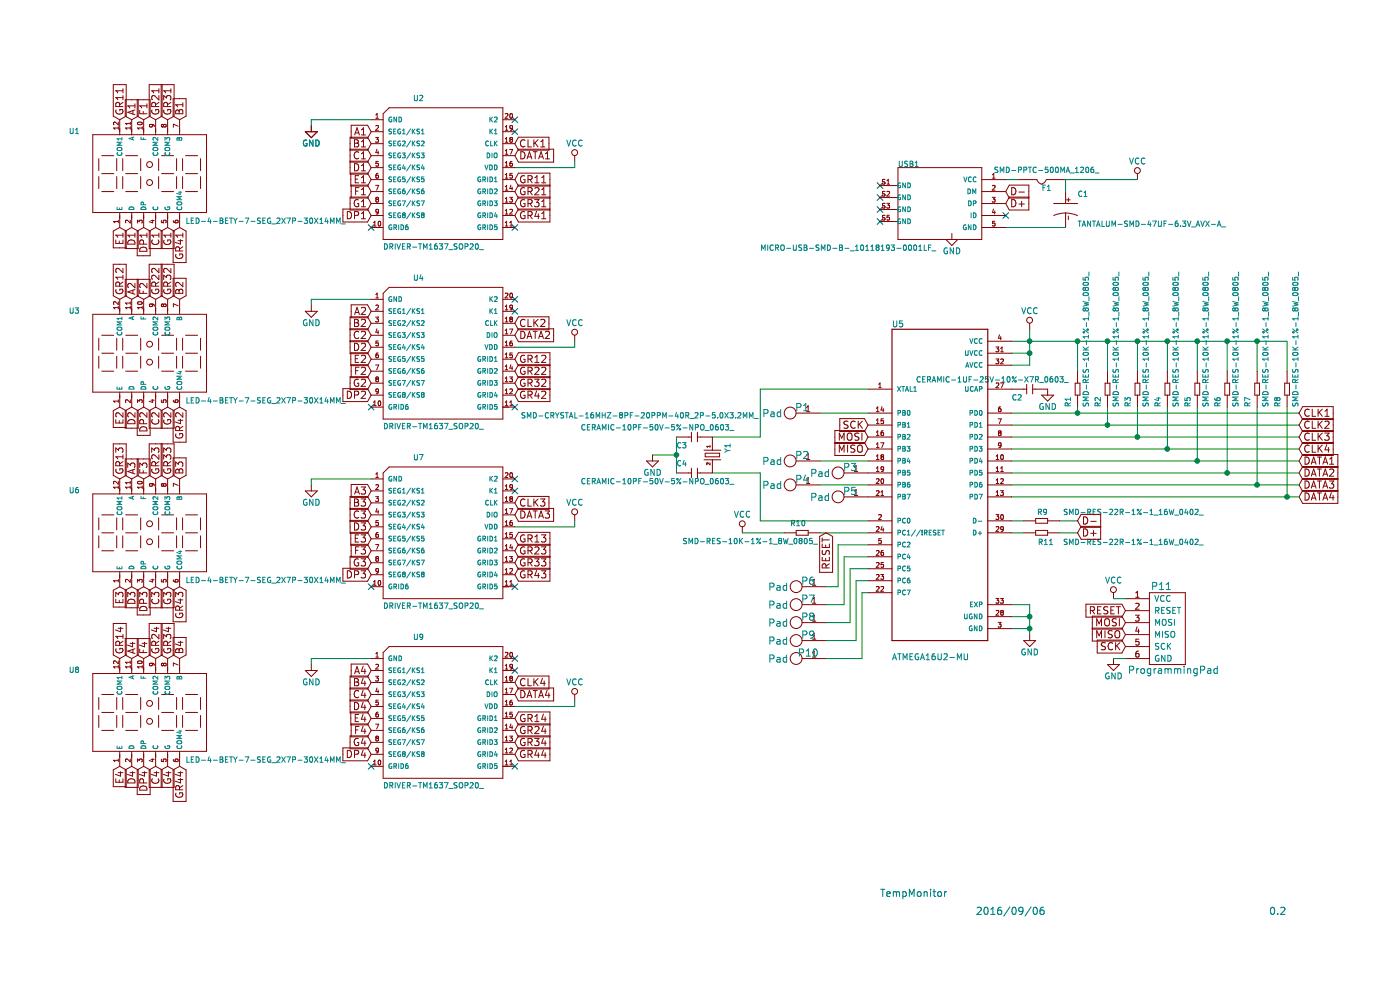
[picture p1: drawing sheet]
EESchema Schematic File Version 2
LIBS:power
LIBS:device
LIBS:transistors
LIBS:conn
LIBS:linear
LIBS:regul
LIBS:74xx
LIBS:cmos4000
LIBS:adc-dac
LIBS:memory
LIBS:xilinx
LIBS:microcontrollers
LIBS:dsp
LIBS:microchip
LIBS:analog_switches
LIBS:motorola
LIBS:texas
LIBS:intel
LIBS:audio
LIBS:interface
LIBS:digital-audio
LIBS:philips
LIBS:display
LIBS:cypress
LIBS:siliconi
LIBS:opto
LIBS:atmel
LIBS:contrib
LIBS:valves
LIBS:74xgxx
LIBS:ac-dc
LIBS:actel
LIBS:Altera
LIBS:analog_devices
LIBS:brooktre
LIBS:cmos_ieee
LIBS:dc-dc
LIBS:diode
LIBS:elec-unifil
LIBS:ESD_Protection
LIBS:ftdi
LIBS:gennum
LIBS:graphic
LIBS:hc11
LIBS:ir
LIBS:Lattice
LIBS:logo
LIBS:maxim
LIBS:microchip_dspic33dsc
LIBS:microchip_pic10mcu
LIBS:microchip_pic12mcu
LIBS:microchip_pic16mcu
LIBS:microchip_pic18mcu
LIBS:microchip_pic32mcu
LIBS:motor_drivers
LIBS:msp430
LIBS:nordicsemi
LIBS:nxp_armmcu
LIBS:onsemi
LIBS:Oscillators
LIBS:Power_Management
LIBS:powerint
LIBS:pspice
LIBS:references
LIBS:relays
LIBS:rfcom
LIBS:sensors
LIBS:silabs
LIBS:stm8
LIBS:stm32
LIBS:supertex
LIBS:switches
LIBS:transf
LIBS:ttl_ieee
LIBS:video
LIBS:Xicor
LIBS:Zilog
LIBS:Tempmonitor-cache
EELAYER 25 0
EELAYER END
$Descr A4 11693 8268
encoding utf-8
Sheet 1 1
Title ""
Date ""
Rev ""
Comp ""
Comment1 ""
Comment2 ""
Comment3 ""
Comment4 ""
$EndDescr
Text Notes 7350 7500 0    60   ~ 0
TempMonitor
Text Notes 8150 7650 0    60   ~ 0
2016/09/06
Text Notes 10600 7650 0    60   ~ 0
0.2
$Comp
L DRIVER-TM1637_SOP20_ U2
U 1 1
P 3700 1500
F 0 "U2" H 3450 2150 45  0000 L BNN
F 1 "DRIVER-TM1637_SOP20_" H 3200 910 45  0000 L BNN
F 2 "Seeed-IC-2016:SOP20-1.27-12.7X7.65MM" H 3730 1650 20  0001 C CNN
F 3 "" H 3700 1500 60  0000 C CNN
	1    3700 1500
	1    0    0    -1  
$EndComp
$Comp
L MICRO-USB-SMD-B-_10118193-0001LF_ USB1
U 1 1
P 7850 1700
F 0 "USB1" H 7500 2000 45  0000 L BNN
F 1 "MICRO-USB-SMD-B-_10118193-0001LF_" H 6350 1300 45  0000 L BNN
F 2 "Seeed-Connector -2016:MICRO-USB5+6P-SMD-0.65-B" H 7880 1850 20  0001 C CNN
F 3 "" H 7850 1700 60  0000 C CNN
	1    7850 1700
	1    0    0    -1  
$EndComp
$Comp
L SMD-PPTC-500MA_1206_ F1
U 1 1
P 8700 1500
F 0 "F1" H 8700 1400 45  0000 L BNN
F 1 "SMD-PPTC-500MA_1206_" H 8300 1550 45  0000 L BNN
F 2 "Seeed-Fuse-2016:F1206" H 8730 1650 20  0001 C CNN
F 3 "" H 8700 1500 60  0000 C CNN
	1    8700 1500
	1    0    0    -1  
$EndComp
$Comp
L TANTALUM-SMD-47UF-6.3V_AVX-A_ C1
U 1 1
P 8900 1750
F 0 "C1" V 8800 1850 45  0000 L BNN
F 1 "TANTALUM-SMD-47UF-6.3V_AVX-A_" V 9050 1850 45  0000 L BNN
F 2 "Seeed-Capacitor-2016:AVX-A" H 8930 1900 20  0001 C CNN
F 3 "" H 8900 1750 60  0000 C CNN
	1    8900 1750
	0    1    1    0   
$EndComp
$Comp
L SMD-RES-22R-1%-1_16W_0402_ R9
U 1 1
P 8700 4350
F 0 "R9" H 8650 4250 45  0000 L BNN
F 1 "SMD-RES-22R-1%-1_16W_0402_" H 7350 4250 45  0000 L BNN
F 2 "Seeed-Resistor-2016:R0402" H 8730 4500 20  0001 C CNN
F 3 "" H 8700 4350 60  0000 C CNN
	1    8700 4350
	-1   0    0    1   
$EndComp
$Comp
L SMD-RES-22R-1%-1_16W_0402_ R11
U 1 1
P 8700 4450
F 0 "R11" H 8600 4500 45  0000 L BNN
F 1 "SMD-RES-22R-1%-1_16W_0402_" H 7350 4500 45  0000 L BNN
F 2 "Seeed-Resistor-2016:R0402" H 8730 4600 20  0001 C CNN
F 3 "" H 8700 4450 60  0000 C CNN
	1    8700 4450
	-1   0    0    1   
$EndComp
$Comp
L LED-4-BETY-7-SEG_2X7P-30X14MM_ U1
U 1 1
P 1250 1450
F 0 "U1" H 575 1775 45  0000 L BNN
F 1 "LED-4-BETY-7-SEG_2X7P-30X14MM_" H 1550 1025 45  0000 L BNN
F 2 "Seeed-Display-2016:LCD12-2.54-30.0X14.0X7.3MM" H 1280 1600 20  0001 C CNN
F 3 "" H 1250 1450 60  0000 C CNN
	1    1250 1450
	1    0    0    -1  
$EndComp
$Comp
L LED-4-BETY-7-SEG_2X7P-30X14MM_ U3
U 1 1
P 1250 2950
F 0 "U3" H 575 3275 45  0000 L BNN
F 1 "LED-4-BETY-7-SEG_2X7P-30X14MM_" H 1550 2525 45  0000 L BNN
F 2 "Seeed-Display-2016:LCD12-2.54-30.0X14.0X7.3MM" H 1280 3100 20  0001 C CNN
F 3 "" H 1250 2950 60  0000 C CNN
	1    1250 2950
	1    0    0    -1  
$EndComp
$Comp
L LED-4-BETY-7-SEG_2X7P-30X14MM_ U6
U 1 1
P 1250 4450
F 0 "U6" H 575 4775 45  0000 L BNN
F 1 "LED-4-BETY-7-SEG_2X7P-30X14MM_" H 1550 4025 45  0000 L BNN
F 2 "Seeed-Display-2016:LCD12-2.54-30.0X14.0X7.3MM" H 1280 4600 20  0001 C CNN
F 3 "" H 1250 4450 60  0000 C CNN
	1    1250 4450
	1    0    0    -1  
$EndComp
$Comp
L LED-4-BETY-7-SEG_2X7P-30X14MM_ U8
U 1 1
P 1250 5950
F 0 "U8" H 575 6275 45  0000 L BNN
F 1 "LED-4-BETY-7-SEG_2X7P-30X14MM_" H 1550 5525 45  0000 L BNN
F 2 "Seeed-Display-2016:LCD12-2.54-30.0X14.0X7.3MM" H 1280 6100 20  0001 C CNN
F 3 "" H 1250 5950 60  0000 C CNN
	1    1250 5950
	1    0    0    -1  
$EndComp
$Comp
L DRIVER-TM1637_SOP20_ U4
U 1 1
P 3700 3000
F 0 "U4" H 3450 3650 45  0000 L BNN
F 1 "DRIVER-TM1637_SOP20_" H 3200 2410 45  0000 L BNN
F 2 "Seeed-IC-2016:SOP20-1.27-12.7X7.65MM" H 3730 3150 20  0001 C CNN
F 3 "" H 3700 3000 60  0000 C CNN
	1    3700 3000
	1    0    0    -1  
$EndComp
$Comp
L DRIVER-TM1637_SOP20_ U7
U 1 1
P 3700 4500
F 0 "U7" H 3450 5150 45  0000 L BNN
F 1 "DRIVER-TM1637_SOP20_" H 3200 3910 45  0000 L BNN
F 2 "Seeed-IC-2016:SOP20-1.27-12.7X7.65MM" H 3730 4650 20  0001 C CNN
F 3 "" H 3700 4500 60  0000 C CNN
	1    3700 4500
	1    0    0    -1  
$EndComp
$Comp
L DRIVER-TM1637_SOP20_ U9
U 1 1
P 3700 6000
F 0 "U9" H 3450 6650 45  0000 L BNN
F 1 "DRIVER-TM1637_SOP20_" H 3200 5410 45  0000 L BNN
F 2 "Seeed-IC-2016:SOP20-1.27-12.7X7.65MM" H 3730 6150 20  0001 C CNN
F 3 "" H 3700 6000 60  0000 C CNN
	1    3700 6000
	1    0    0    -1  
$EndComp
$Comp
L CERAMIC-10PF-50V-5%-NPO_0603_ C3
U 1 1
P 5800 3650
F 0 "C3" H 5650 3550 45  0000 L BNN
F 1 "CERAMIC-10PF-50V-5%-NPO_0603_" H 4850 3700 45  0000 L BNN
F 2 "Seeed-Capacitor-2016:C0603" H 5830 3800 20  0001 C CNN
F 3 "" H 5800 3650 60  0000 C CNN
	1    5800 3650
	1    0    0    -1  
$EndComp
$Comp
L CERAMIC-10PF-50V-5%-NPO_0603_ C4
U 1 1
P 5800 3950
F 0 "C4" H 5650 4000 45  0000 L BNN
F 1 "CERAMIC-10PF-50V-5%-NPO_0603_" H 4850 3850 45  0000 L BNN
F 2 "Seeed-Capacitor-2016:C0603" H 5830 4100 20  0001 C CNN
F 3 "" H 5800 3950 60  0000 C CNN
	1    5800 3950
	1    0    0    -1  
$EndComp
$Comp
L SMD-CRYSTAL-16MHZ-8PF-20PPM-40R_2P-5.0X3.2MM_ Y1
U 1 1
P 5950 3800
F 0 "Y1" H 5850 3900 45  0000 L BNN
F 1 "SMD-CRYSTAL-16MHZ-8PF-20PPM-40R_2P-5.0X3.2MM_" V 5650 2200 45  0000 L BNN
F 2 "Seeed-Crystal Oscillator-2016:X2-SMD-5.0X3.2X1.3MM" H 5980 3950 20  0001 C CNN
F 3 "" H 5950 3800 60  0000 C CNN
	1    5950 3800
	0    1    1    0   
$EndComp
$Comp
L GND #PWR01
U 1 1
P 2600 1050
F 0 "#PWR01" H 2600 800 50  0001 C CNN
F 1 "GND" H 2600 900 50  0000 C CNN
F 2 "" H 2600 1050 50  0000 C CNN
F 3 "" H 2600 1050 50  0000 C CNN
	1    2600 1050
	1    0    0    -1  
$EndComp
Text GLabel 3100 1100 0    60   Input ~ 0
A1
Text GLabel 3100 1300 0    60   Input ~ 0
C1
Text GLabel 3100 1200 0    60   Input ~ 0
B1
Text GLabel 3100 1400 0    60   Input ~ 0
D1
Text GLabel 3100 1500 0    60   Input ~ 0
E1
Text GLabel 3100 1600 0    60   Input ~ 0
F1
Text GLabel 3100 1700 0    60   Input ~ 0
G1
Text GLabel 3100 1800 0    60   Input ~ 0
DP1
NoConn ~ 3100 1900
NoConn ~ 4300 1900
NoConn ~ 4300 1000
NoConn ~ 4300 1100
Text GLabel 4300 1200 2    60   Input ~ 0
CLK1
Text GLabel 4300 1300 2    60   Input ~ 0
DATA1
Text GLabel 4300 1500 2    60   Input ~ 0
GR11
Text GLabel 4300 1600 2    60   Input ~ 0
GR21
Text GLabel 4300 1700 2    60   Input ~ 0
GR31
Text GLabel 4300 1800 2    60   Input ~ 0
GR41
Text GLabel 3100 2600 0    60   Input ~ 0
A2
Text GLabel 3100 2700 0    60   Input ~ 0
B2
Text GLabel 3100 2800 0    60   Input ~ 0
C2
Text GLabel 3100 2900 0    60   Input ~ 0
D2
Text GLabel 3100 3000 0    60   Input ~ 0
E2
Text GLabel 3100 3100 0    60   Input ~ 0
F2
Text GLabel 3100 3200 0    60   Input ~ 0
G2
Text GLabel 3100 3300 0    60   Input ~ 0
DP2
Text GLabel 3100 4100 0    60   Input ~ 0
A3
Text GLabel 3100 4200 0    60   Input ~ 0
B3
Text GLabel 3100 4300 0    60   Input ~ 0
C3
Text GLabel 3100 4400 0    60   Input ~ 0
D3
Text GLabel 3100 4500 0    60   Input ~ 0
E3
Text GLabel 3100 4600 0    60   Input ~ 0
F3
Text GLabel 3100 4700 0    60   Input ~ 0
G3
Text GLabel 3100 4800 0    60   Input ~ 0
DP3
Text GLabel 3100 5600 0    60   Input ~ 0
A4
Text GLabel 3100 5700 0    60   Input ~ 0
B4
Text GLabel 3100 5800 0    60   Input ~ 0
C4
Text GLabel 3100 5900 0    60   Input ~ 0
D4
Text GLabel 3100 6000 0    60   Input ~ 0
E4
Text GLabel 3100 6100 0    60   Input ~ 0
F4
Text GLabel 3100 6200 0    60   Input ~ 0
G4
Text GLabel 3100 6300 0    60   Input ~ 0
DP4
NoConn ~ 3100 6400
NoConn ~ 4300 6400
NoConn ~ 4300 5500
NoConn ~ 4300 5600
NoConn ~ 3100 4900
NoConn ~ 4300 4900
NoConn ~ 4300 4000
NoConn ~ 4300 4100
NoConn ~ 3100 3400
NoConn ~ 4300 3400
NoConn ~ 4300 2500
NoConn ~ 4300 2600
$Comp
L GND #PWR02
U 1 1
P 2600 1050
F 0 "#PWR02" H 2600 800 50  0001 C CNN
F 1 "GND" H 2600 900 50  0000 C CNN
F 2 "" H 2600 1050 50  0000 C CNN
F 3 "" H 2600 1050 50  0000 C CNN
	1    2600 1050
	1    0    0    -1  
$EndComp
$Comp
L GND #PWR03
U 1 1
P 2600 2550
F 0 "#PWR03" H 2600 2300 50  0001 C CNN
F 1 "GND" H 2600 2400 50  0000 C CNN
F 2 "" H 2600 2550 50  0000 C CNN
F 3 "" H 2600 2550 50  0000 C CNN
	1    2600 2550
	1    0    0    -1  
$EndComp
$Comp
L GND #PWR04
U 1 1
P 2600 4050
F 0 "#PWR04" H 2600 3800 50  0001 C CNN
F 1 "GND" H 2600 3900 50  0000 C CNN
F 2 "" H 2600 4050 50  0000 C CNN
F 3 "" H 2600 4050 50  0000 C CNN
	1    2600 4050
	1    0    0    -1  
$EndComp
$Comp
L GND #PWR05
U 1 1
P 2600 5550
F 0 "#PWR05" H 2600 5300 50  0001 C CNN
F 1 "GND" H 2600 5400 50  0000 C CNN
F 2 "" H 2600 5550 50  0000 C CNN
F 3 "" H 2600 5550 50  0000 C CNN
	1    2600 5550
	1    0    0    -1  
$EndComp
$Comp
L VCC #PWR06
U 1 1
P 4800 1350
F 0 "#PWR06" H 4800 1200 50  0001 C CNN
F 1 "VCC" H 4800 1500 50  0000 C CNN
F 2 "" H 4800 1350 50  0000 C CNN
F 3 "" H 4800 1350 50  0000 C CNN
	1    4800 1350
	1    0    0    -1  
$EndComp
Text GLabel 4300 2700 2    60   Input ~ 0
CLK2
Text GLabel 4300 3000 2    60   Input ~ 0
GR12
Text GLabel 4300 3100 2    60   Input ~ 0
GR22
Text GLabel 4300 3200 2    60   Input ~ 0
GR32
Text GLabel 4300 3300 2    60   Input ~ 0
GR42
Text GLabel 4300 2800 2    60   Input ~ 0
DATA2
$Comp
L VCC #PWR07
U 1 1
P 4800 2850
F 0 "#PWR07" H 4800 2700 50  0001 C CNN
F 1 "VCC" H 4800 3000 50  0000 C CNN
F 2 "" H 4800 2850 50  0000 C CNN
F 3 "" H 4800 2850 50  0000 C CNN
	1    4800 2850
	1    0    0    -1  
$EndComp
Text GLabel 4300 4200 2    60   Input ~ 0
CLK3
Text GLabel 4300 4300 2    60   Input ~ 0
DATA3
Text GLabel 4300 4500 2    60   Input ~ 0
GR13
Text GLabel 4300 4600 2    60   Input ~ 0
GR23
Text GLabel 4300 4700 2    60   Input ~ 0
GR33
Text GLabel 4300 4800 2    60   Input ~ 0
GR43
$Comp
L VCC #PWR08
U 1 1
P 4800 4350
F 0 "#PWR08" H 4800 4200 50  0001 C CNN
F 1 "VCC" H 4800 4500 50  0000 C CNN
F 2 "" H 4800 4350 50  0000 C CNN
F 3 "" H 4800 4350 50  0000 C CNN
	1    4800 4350
	1    0    0    -1  
$EndComp
Text GLabel 4300 5700 2    60   Input ~ 0
CLK4
Text GLabel 4300 5800 2    60   Input ~ 0
DATA4
Text GLabel 4300 6000 2    60   Input ~ 0
GR14
Text GLabel 4300 6100 2    60   Input ~ 0
GR24
Text GLabel 4300 6200 2    60   Input ~ 0
GR34
Text GLabel 4300 6300 2    60   Input ~ 0
GR44
$Comp
L VCC #PWR09
U 1 1
P 4800 5850
F 0 "#PWR09" H 4800 5700 50  0001 C CNN
F 1 "VCC" H 4800 6000 50  0000 C CNN
F 2 "" H 4800 5850 50  0000 C CNN
F 3 "" H 4800 5850 50  0000 C CNN
	1    4800 5850
	1    0    0    -1  
$EndComp
Text GLabel 1100 1000 1    60   Input ~ 0
A1
Text GLabel 1200 1000 1    60   Input ~ 0
F1
Text GLabel 1300 1000 1    60   Input ~ 0
GR21
Text GLabel 1400 1000 1    60   Input ~ 0
GR31
Text GLabel 1500 1000 1    60   Input ~ 0
B1
Text GLabel 1000 1000 1    60   Input ~ 0
GR11
Text GLabel 1000 1900 3    60   Input ~ 0
E1
Text GLabel 1100 1900 3    60   Input ~ 0
D1
Text GLabel 1200 1900 3    60   Input ~ 0
DP1
Text GLabel 1300 1900 3    60   Input ~ 0
C1
Text GLabel 1400 1900 3    60   Input ~ 0
G1
Text GLabel 1500 1900 3    60   Input ~ 0
GR41
Text GLabel 1000 2500 1    60   Input ~ 0
GR12
Text GLabel 1100 2500 1    60   Input ~ 0
A2
Text GLabel 1200 2500 1    60   Input ~ 0
F2
Text GLabel 1300 2500 1    60   Input ~ 0
GR22
Text GLabel 1400 2500 1    60   Input ~ 0
GR32
Text GLabel 1500 2500 1    60   Input ~ 0
B2
Text GLabel 1000 3400 3    60   Input ~ 0
E2
Text GLabel 1100 3400 3    60   Input ~ 0
D2
Text GLabel 1200 3400 3    60   Input ~ 0
DP2
Text GLabel 1300 3400 3    60   Input ~ 0
C2
Text GLabel 1400 3400 3    60   Input ~ 0
G2
Text GLabel 1500 3400 3    60   Input ~ 0
GR42
Text GLabel 1000 4000 1    60   Input ~ 0
GR13
Text GLabel 1100 4000 1    60   Input ~ 0
A3
Text GLabel 1200 4000 1    60   Input ~ 0
F3
Text GLabel 1300 4000 1    60   Input ~ 0
GR23
Text GLabel 1400 4000 1    60   Input ~ 0
GR33
Text GLabel 1500 4000 1    60   Input ~ 0
B3
Text GLabel 1000 4900 3    60   Input ~ 0
E3
Text GLabel 1100 4900 3    60   Input ~ 0
D3
Text GLabel 1200 4900 3    60   Input ~ 0
DP3
Text GLabel 1300 4900 3    60   Input ~ 0
C3
Text GLabel 1400 4900 3    60   Input ~ 0
G3
Text GLabel 1500 4900 3    60   Input ~ 0
GR43
Text GLabel 1000 5500 1    60   Input ~ 0
GR14
Text GLabel 1100 5500 1    60   Input ~ 0
A4
Text GLabel 1200 5500 1    60   Input ~ 0
F4
Text GLabel 1300 5500 1    60   Input ~ 0
GR24
Text GLabel 1400 5500 1    60   Input ~ 0
GR34
Text GLabel 1500 5500 1    60   Input ~ 0
B4
Text GLabel 1000 6400 3    60   Input ~ 0
E4
Text GLabel 1100 6400 3    60   Input ~ 0
D4
Text GLabel 1200 6400 3    60   Input ~ 0
DP4
Text GLabel 1300 6400 3    60   Input ~ 0
C4
Text GLabel 1400 6400 3    60   Input ~ 0
G4
Text GLabel 1500 6400 3    60   Input ~ 0
GR44
$Comp
L GND #PWR010
U 1 1
P 7950 1950
F 0 "#PWR010" H 7950 1700 50  0001 C CNN
F 1 "GND" H 7950 1800 50  0000 C CNN
F 2 "" H 7950 1950 50  0000 C CNN
F 3 "" H 7950 1950 50  0000 C CNN
	1    7950 1950
	1    0    0    -1  
$EndComp
NoConn ~ 8400 1800
$Comp
L VCC #PWR011
U 1 1
P 9500 1500
F 0 "#PWR011" H 9500 1350 50  0001 C CNN
F 1 "VCC" H 9500 1650 50  0000 C CNN
F 2 "" H 9500 1500 50  0000 C CNN
F 3 "" H 9500 1500 50  0000 C CNN
	1    9500 1500
	1    0    0    -1  
$EndComp
$Comp
L VCC #PWR012
U 1 1
P 8600 2750
F 0 "#PWR012" H 8600 2600 50  0001 C CNN
F 1 "VCC" H 8600 2900 50  0000 C CNN
F 2 "" H 8600 2750 50  0000 C CNN
F 3 "" H 8600 2750 50  0000 C CNN
	1    8600 2750
	1    0    0    -1  
$EndComp
Wire Wire Line
	2600 1000 2600 1050
Wire Wire Line
	2600 1000 3100 1000
Wire Wire Line
	3100 5500 2600 5500
Wire Wire Line
	2600 5500 2600 5550
Wire Wire Line
	3100 4000 2600 4000
Wire Wire Line
	2600 4000 2600 4050
Wire Wire Line
	3100 2500 2600 2500
Wire Wire Line
	2600 2500 2600 2550
Wire Wire Line
	4800 2850 4800 2900
Wire Wire Line
	4800 2900 4300 2900
Wire Wire Line
	4800 4350 4800 4400
Wire Wire Line
	4800 4400 4300 4400
Wire Wire Line
	4800 5850 4800 5900
Wire Wire Line
	4800 5900 4300 5900
Wire Wire Line
	8400 1900 8900 1900
$Comp
L CERAMIC-1UF-25V-10%-X7R_0603_ C2
U 1 1
P 8600 3250
F 0 "C2" H 8450 3150 45  0000 L BNN
F 1 "CERAMIC-1UF-25V-10%-X7R_0603_" H 7650 3300 45  0000 L BNN
F 2 "Seeed-Capacitor-2016:C0603" H 8630 3400 20  0001 C CNN
F 3 "" H 8600 3250 60  0000 C CNN
	1    8600 3250
	1    0    0    -1  
$EndComp
$Comp
L GND #PWR013
U 1 1
P 8750 3250
F 0 "#PWR013" H 8750 3000 50  0001 C CNN
F 1 "GND" H 8750 3100 50  0000 C CNN
F 2 "" H 8750 3250 50  0000 C CNN
F 3 "" H 8750 3250 50  0000 C CNN
	1    8750 3250
	1    0    0    -1  
$EndComp
Text GLabel 9000 4450 2    60   Input ~ 0
D+
Text GLabel 9000 4350 2    60   Input ~ 0
D-
Text GLabel 8400 1600 2    60   Input ~ 0
D-
Text GLabel 8400 1700 2    60   Input ~ 0
D+
NoConn ~ 7350 1550
NoConn ~ 7350 1650
NoConn ~ 7350 1750
NoConn ~ 7350 1850
Wire Wire Line
	8550 4450 8450 4450
Wire Wire Line
	8450 4350 8550 4350
Wire Wire Line
	9000 4450 8850 4450
Wire Wire Line
	9000 4350 8850 4350
Wire Wire Line
	6350 3650 5950 3650
Wire Wire Line
	5950 3950 6350 3950
$Comp
L GND #PWR014
U 1 1
P 5450 3800
F 0 "#PWR014" H 5450 3550 50  0001 C CNN
F 1 "GND" H 5450 3650 50  0000 C CNN
F 2 "" H 5450 3800 50  0000 C CNN
F 3 "" H 5450 3800 50  0000 C CNN
	1    5450 3800
	1    0    0    -1  
$EndComp
Wire Wire Line
	8500 1500 8400 1500
Wire Wire Line
	8900 1500 9500 1500
Wire Wire Line
	5650 3650 5650 3950
Wire Wire Line
	5450 3800 5650 3800
Connection ~ 5650 3800
Wire Wire Line
	8900 1600 8900 1500
Text GLabel 10850 3750 2    60   Input ~ 0
CLK4
Text GLabel 10850 3850 2    60   Input ~ 0
DATA1
Text GLabel 10850 3950 2    60   Input ~ 0
DATA2
Text GLabel 10850 4050 2    60   Input ~ 0
DATA3
Text GLabel 10850 4150 2    60   Input ~ 0
DATA4
$Comp
L SMD-RES-10K-1%-1_8W_0805_ R1
U 1 1
P 9000 3250
F 0 "R1" H 8850 3300 45  0000 L BNN
F 1 "SMD-RES-10K-1%-1_8W_0805_" H 8850 3150 45  0000 L BNN
F 2 "Seeed-Resistor-2016:R0805" H 9030 3400 20  0001 C CNN
F 3 "" H 9000 3250 60  0000 C CNN
	1    9000 3250
	0    -1   -1   0   
$EndComp
$Comp
L SMD-RES-10K-1%-1_8W_0805_ R2
U 1 1
P 9250 3250
F 0 "R2" H 9100 3300 45  0000 L BNN
F 1 "SMD-RES-10K-1%-1_8W_0805_" H 9100 3150 45  0000 L BNN
F 2 "Seeed-Resistor-2016:R0805" H 9280 3400 20  0001 C CNN
F 3 "" H 9250 3250 60  0000 C CNN
	1    9250 3250
	0    -1   -1   0   
$EndComp
$Comp
L SMD-RES-10K-1%-1_8W_0805_ R10
U 1 1
P 6700 4450
F 0 "R10" H 6600 4500 45  0000 L BNN
F 1 "SMD-RES-10K-1%-1_8W_0805_" H 5700 4350 45  0000 L BNN
F 2 "Seeed-Resistor-2016:R0805" H 6730 4600 20  0001 C CNN
F 3 "" H 6700 4450 60  0000 C CNN
	1    6700 4450
	1    0    0    -1  
$EndComp
$Comp
L SMD-RES-10K-1%-1_8W_0805_ R3
U 1 1
P 9500 3250
F 0 "R3" H 9350 3300 45  0000 L BNN
F 1 "SMD-RES-10K-1%-1_8W_0805_" H 9350 3150 45  0000 L BNN
F 2 "Seeed-Resistor-2016:R0805" H 9530 3400 20  0001 C CNN
F 3 "" H 9500 3250 60  0000 C CNN
	1    9500 3250
	0    -1   -1   0   
$EndComp
$Comp
L SMD-RES-10K-1%-1_8W_0805_ R4
U 1 1
P 9750 3250
F 0 "R4" H 9600 3300 45  0000 L BNN
F 1 "SMD-RES-10K-1%-1_8W_0805_" H 9600 3150 45  0000 L BNN
F 2 "Seeed-Resistor-2016:R0805" H 9780 3400 20  0001 C CNN
F 3 "" H 9750 3250 60  0000 C CNN
	1    9750 3250
	0    -1   -1   0   
$EndComp
$Comp
L SMD-RES-10K-1%-1_8W_0805_ R5
U 1 1
P 10000 3250
F 0 "R5" H 9850 3300 45  0000 L BNN
F 1 "SMD-RES-10K-1%-1_8W_0805_" H 9850 3150 45  0000 L BNN
F 2 "Seeed-Resistor-2016:R0805" H 10030 3400 20  0001 C CNN
F 3 "" H 10000 3250 60  0000 C CNN
	1    10000 3250
	0    -1   -1   0   
$EndComp
Wire Wire Line
	9000 2850 9000 3100
Wire Wire Line
	8450 2850 10750 2850
Wire Wire Line
	10000 2850 10000 3100
Wire Wire Line
	9750 3100 9750 2850
Connection ~ 9750 2850
Wire Wire Line
	9500 2850 9500 3100
Connection ~ 9500 2850
Wire Wire Line
	9250 3100 9250 2850
Connection ~ 9250 2850
Wire Wire Line
	9000 3450 9000 3400
Connection ~ 9000 3450
Wire Wire Line
	10000 3850 10000 3400
Connection ~ 10000 3850
Wire Wire Line
	9750 3750 9750 3400
Connection ~ 9750 3750
Wire Wire Line
	9250 3400 9250 3550
Connection ~ 9250 3550
Wire Wire Line
	9500 3650 9500 3400
Connection ~ 9500 3650
$Comp
L Pad P1
U 1 1
P 6600 3350
F 0 "P1" H 6500 3400 60  0000 C CNN
F 1 "Pad" H 6750 3450 60  0000 C CNN
F 2 "Homebrew:Pad" H 6600 3350 60  0001 C CNN
F 3 "" H 6600 3350 60  0000 C CNN
	1    6600 3350
	-1   0    0    1   
$EndComp
$Comp
L ProgrammingPad P11
U 1 1
P 9850 5550
F 0 "P11" H 9700 6200 60  0000 C CNN
F 1 "ProgrammingPad" H 9800 5500 60  0000 C CNN
F 2 "Homebrew:ProgrammingPad" H 9750 5600 60  0001 C CNN
F 3 "" H 9750 5600 60  0000 C CNN
	1    9850 5550
	1    0    0    -1  
$EndComp
Wire Wire Line
	8600 2750 8600 3050
Wire Wire Line
	8600 3050 8450 3050
Wire Wire Line
	8450 2950 8600 2950
Connection ~ 8600 2950
Connection ~ 8600 2850
Connection ~ 9000 2850
Wire Wire Line
	8450 3450 10850 3450
Wire Wire Line
	8450 3550 10850 3550
Wire Wire Line
	8450 3650 10850 3650
Wire Wire Line
	8450 3750 10850 3750
Wire Wire Line
	8450 3850 10850 3850
$Comp
L GND #PWR015
U 1 1
P 8600 5300
F 0 "#PWR015" H 8600 5050 50  0001 C CNN
F 1 "GND" H 8600 5150 50  0000 C CNN
F 2 "" H 8600 5300 50  0000 C CNN
F 3 "" H 8600 5300 50  0000 C CNN
	1    8600 5300
	1    0    0    -1  
$EndComp
Wire Wire Line
	8600 5250 8450 5250
Wire Wire Line
	8600 5050 8600 5300
Wire Wire Line
	8600 5150 8450 5150
Wire Wire Line
	8600 5050 8450 5050
Connection ~ 8600 5150
$Comp
L VCC #PWR016
U 1 1
P 6200 4450
F 0 "#PWR016" H 6200 4300 50  0001 C CNN
F 1 "VCC" H 6200 4600 50  0000 C CNN
F 2 "" H 6200 4450 50  0000 C CNN
F 3 "" H 6200 4450 50  0000 C CNN
	1    6200 4450
	1    0    0    -1  
$EndComp
Wire Wire Line
	6350 4350 7250 4350
Wire Wire Line
	6350 3250 6350 3650
Wire Wire Line
	6350 3250 7250 3250
Wire Wire Line
	6350 3950 6350 4350
Wire Wire Line
	6850 4450 7250 4450
$Comp
L Pad P2
U 1 1
P 6600 3750
F 0 "P2" H 6500 3800 60  0000 C CNN
F 1 "Pad" H 6750 3850 60  0000 C CNN
F 2 "Homebrew:Pad" H 6600 3750 60  0001 C CNN
F 3 "" H 6600 3750 60  0000 C CNN
	1    6600 3750
	-1   0    0    1   
$EndComp
$Comp
L Pad P3
U 1 1
P 7000 3850
F 0 "P3" H 6900 3900 60  0000 C CNN
F 1 "Pad" H 7150 3950 60  0000 C CNN
F 2 "Homebrew:Pad" H 7000 3850 60  0001 C CNN
F 3 "" H 7000 3850 60  0000 C CNN
	1    7000 3850
	-1   0    0    1   
$EndComp
$Comp
L Pad P4
U 1 1
P 6600 3950
F 0 "P4" H 6500 4000 60  0000 C CNN
F 1 "Pad" H 6750 4050 60  0000 C CNN
F 2 "Homebrew:Pad" H 6600 3950 60  0001 C CNN
F 3 "" H 6600 3950 60  0000 C CNN
	1    6600 3950
	-1   0    0    1   
$EndComp
$Comp
L Pad P5
U 1 1
P 7000 4050
F 0 "P5" H 6900 4100 60  0000 C CNN
F 1 "Pad" H 7150 4150 60  0000 C CNN
F 2 "Homebrew:Pad" H 7000 4050 60  0001 C CNN
F 3 "" H 7000 4050 60  0000 C CNN
	1    7000 4050
	-1   0    0    1   
$EndComp
Wire Wire Line
	6850 3450 7250 3450
Wire Wire Line
	6850 3850 7250 3850
Wire Wire Line
	7250 4050 6850 4050
Wire Wire Line
	6550 4450 6200 4450
$Comp
L VCC #PWR017
U 1 1
P 9300 5000
F 0 "#PWR017" H 9300 4850 50  0001 C CNN
F 1 "VCC" H 9300 5150 50  0000 C CNN
F 2 "" H 9300 5000 50  0000 C CNN
F 3 "" H 9300 5000 50  0000 C CNN
	1    9300 5000
	1    0    0    -1  
$EndComp
$Comp
L GND #PWR018
U 1 1
P 9300 5500
F 0 "#PWR018" H 9300 5250 50  0001 C CNN
F 1 "GND" H 9300 5350 50  0000 C CNN
F 2 "" H 9300 5500 50  0000 C CNN
F 3 "" H 9300 5500 50  0000 C CNN
	1    9300 5500
	1    0    0    -1  
$EndComp
Wire Wire Line
	9300 5000 9400 5000
Wire Wire Line
	9400 5500 9300 5500
Text GLabel 6900 4450 3    60   Input ~ 0
RESET
Text GLabel 9400 5100 0    60   Input ~ 0
RESET
Text GLabel 9400 5200 0    60   Input ~ 0
MOSI
Text GLabel 9400 5300 0    60   Input ~ 0
MISO
Text GLabel 9400 5400 0    60   Input ~ 0
SCK
Text GLabel 7250 3550 0    60   Input ~ 0
SCK
Text GLabel 7250 3650 0    60   Input ~ 0
MOSI
Text GLabel 7250 3750 0    60   Input ~ 0
MISO
$Comp
L Pad P6
U 1 1
P 6650 4800
F 0 "P6" H 6550 4850 60  0000 C CNN
F 1 "Pad" H 6800 4900 60  0000 C CNN
F 2 "Homebrew:Pad" H 6650 4800 60  0001 C CNN
F 3 "" H 6650 4800 60  0000 C CNN
	1    6650 4800
	-1   0    0    1   
$EndComp
$Comp
L Pad P7
U 1 1
P 6650 4950
F 0 "P7" H 6550 5000 60  0000 C CNN
F 1 "Pad" H 6800 5050 60  0000 C CNN
F 2 "Homebrew:Pad" H 6650 4950 60  0001 C CNN
F 3 "" H 6650 4950 60  0000 C CNN
	1    6650 4950
	-1   0    0    1   
$EndComp
$Comp
L Pad P8
U 1 1
P 6650 5100
F 0 "P8" H 6550 5150 60  0000 C CNN
F 1 "Pad" H 6800 5200 60  0000 C CNN
F 2 "Homebrew:Pad" H 6650 5100 60  0001 C CNN
F 3 "" H 6650 5100 60  0000 C CNN
	1    6650 5100
	-1   0    0    1   
$EndComp
$Comp
L Pad P9
U 1 1
P 6650 5250
F 0 "P9" H 6550 5300 60  0000 C CNN
F 1 "Pad" H 6800 5350 60  0000 C CNN
F 2 "Homebrew:Pad" H 6650 5250 60  0001 C CNN
F 3 "" H 6650 5250 60  0000 C CNN
	1    6650 5250
	-1   0    0    1   
$EndComp
$Comp
L Pad P10
U 1 1
P 6650 5400
F 0 "P10" H 6550 5450 60  0000 C CNN
F 1 "Pad" H 6800 5500 60  0000 C CNN
F 2 "Homebrew:Pad" H 6650 5400 60  0001 C CNN
F 3 "" H 6650 5400 60  0000 C CNN
	1    6650 5400
	-1   0    0    1   
$EndComp
Wire Wire Line
	7250 4550 7000 4550
Wire Wire Line
	7000 4550 7000 4900
Wire Wire Line
	7000 4900 6900 4900
Wire Wire Line
	7250 4650 7050 4650
Wire Wire Line
	7050 4650 7050 5050
Wire Wire Line
	7050 5050 6900 5050
Wire Wire Line
	7250 4750 7100 4750
Wire Wire Line
	7100 4750 7100 5200
Wire Wire Line
	7100 5200 6900 5200
Wire Wire Line
	7250 4850 7150 4850
Wire Wire Line
	7150 4850 7150 5350
Wire Wire Line
	7150 5350 6900 5350
Wire Wire Line
	7250 4950 7200 4950
Wire Wire Line
	7200 4950 7200 5500
Wire Wire Line
	7200 5500 6900 5500
Wire Wire Line
	4800 1350 4800 1400
Wire Wire Line
	4800 1400 4300 1400
Connection ~ 8600 5250
Text GLabel 10850 3450 2    60   Input ~ 0
CLK1
Text GLabel 10850 3550 2    60   Input ~ 0
CLK2
Text GLabel 10850 3650 2    60   Input ~ 0
CLK3
$Comp
L SMD-RES-10K-1%-1_8W_0805_ R6
U 1 1
P 10250 3250
F 0 "R6" H 10100 3300 45  0000 L BNN
F 1 "SMD-RES-10K-1%-1_8W_0805_" H 10100 3150 45  0000 L BNN
F 2 "Seeed-Resistor-2016:R0805" H 10280 3400 20  0001 C CNN
F 3 "" H 10250 3250 60  0000 C CNN
	1    10250 3250
	0    -1   -1   0   
$EndComp
$Comp
L SMD-RES-10K-1%-1_8W_0805_ R7
U 1 1
P 10500 3250
F 0 "R7" H 10350 3300 45  0000 L BNN
F 1 "SMD-RES-10K-1%-1_8W_0805_" H 10350 3150 45  0000 L BNN
F 2 "Seeed-Resistor-2016:R0805" H 10530 3400 20  0001 C CNN
F 3 "" H 10500 3250 60  0000 C CNN
	1    10500 3250
	0    -1   -1   0   
$EndComp
$Comp
L SMD-RES-10K-1%-1_8W_0805_ R8
U 1 1
P 10750 3250
F 0 "R8" H 10600 3300 45  0000 L BNN
F 1 "SMD-RES-10K-1%-1_8W_0805_" H 10600 3150 45  0000 L BNN
F 2 "Seeed-Resistor-2016:R0805" H 10780 3400 20  0001 C CNN
F 3 "" H 10750 3250 60  0000 C CNN
	1    10750 3250
	0    -1   -1   0   
$EndComp
Wire Wire Line
	10250 2850 10250 3100
Connection ~ 10000 2850
Wire Wire Line
	10500 2850 10500 3100
Connection ~ 10250 2850
Wire Wire Line
	10750 2850 10750 3100
Connection ~ 10500 2850
$Comp
L ATMEGA16U2-MU U5
U 1 1
P 7850 4050
F 0 "U5" H 7450 5390 50  0000 L CNN
F 1 "ATMEGA16U2-MU" H 7450 2610 50  0000 L CNN
F 2 "ATMEGA16U2-MU:QFN50P500X500X100-33N" H 7850 4050 50  0001 L CNN
F 3 "" H 7850 4050 60  0000 C CNN
	1    7850 4050
	1    0    0    -1  
$EndComp
Wire Wire Line
	8450 3950 10850 3950
Wire Wire Line
	8450 4050 10850 4050
Wire Wire Line
	8450 4150 10850 4150
Wire Wire Line
	10250 3400 10250 3950
Connection ~ 10250 3950
Wire Wire Line
	10500 3400 10500 4050
Connection ~ 10500 4050
Wire Wire Line
	10750 3400 10750 4150
Connection ~ 10750 4150
$EndSCHEMATC
